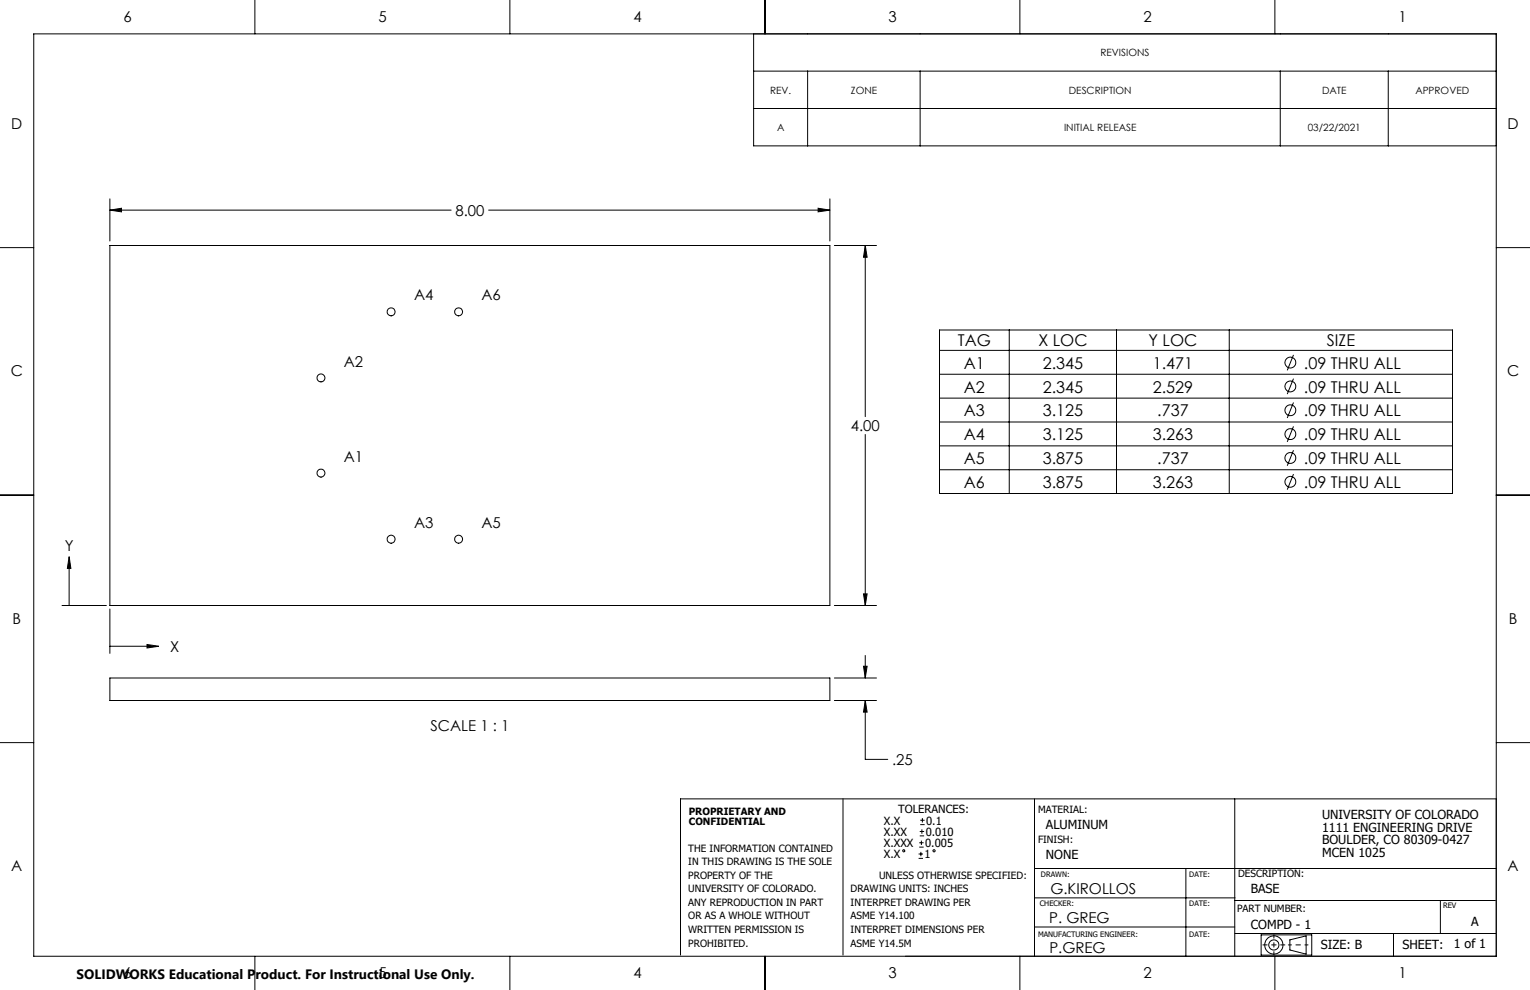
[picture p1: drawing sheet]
<svg xmlns="http://www.w3.org/2000/svg" width="432mm" height="279mm" viewBox="0 0 432 279" stroke-linecap="round" stroke-linejoin="round" font-family="sans-serif">
<g fill="none" stroke="#000" stroke-width=".28">
<path d="M9.5 9.6h412.8v260.3h-412.8zM71.9 0v9.6M143.9 0v9.6M212.7 9.6v31.6h209.6M215.9 0v9.6M287.8 0v9.6M359.8 0v9.6M212.7 20.1h209.6M212.7 30.6h209.6M227.9 20.1v21.1M259.7 20.1v21.1M361.3 20.1v21.1"/>
<path d="M391.8 20.1v21.1M31 59.3l3.3-.5v1zM31 56.1v11.9M31 59.3h96.3M137.9 59.3h96.3M230.9 58.8l3.3 .5-3.3 .5zM234.2 56.1v11.9M0 69.9h9.5M31 69.3h203.2v101.6h-203.2zM235.5 69.3h11.9M244.2 69.3v48.3M244.2 69.3l.5 3.3h-1z"/>
<path d="M422.3 69.9h9.5M265.1 93.1h144.8v46.2h-144.8zM265.1 98.9h144.8M284.8 93.1v46.2M315.1 93.1v46.2M346.9 93.1v46.2M265.1 105.6h144.8M265.1 112.4h144.8M265.1 119.1h144.8M365.1 100.2l-1.8 4.3M365.1 106.9l-1.8 4.3M365.1 113.6l-1.8 4.4"/>
<path d="M0 139.7h9.5M244.2 122.6v48.3M265.1 125.8h144.8M265.1 132.6h144.8M365.1 120.3l-1.8 4.4M365.1 127.1l-1.8 4.3M365.1 133.8l-1.8 4.4M422.2 139.7h9.6M19.5 157.1l.5 3.3h-1zM17.5 170.9h12.5M19.5 160.4v10.5M31 171.9v12.5"/>
<path d="M235.5 170.9h11.9M243.7 167.6h1l-.5 3.3zM31 191.3h203.2v6.4h-203.2zM31 182.4h10.5M41.5 181.9l3.3 .5-3.3 .5zM235.5 191.3h11.9M235.5 197.7h11.9M243.7 188h1l-.5 3.3zM244.2 185v6.3M244.2 197.7v16.6h6.3M244.2 197.7l.5 3.3h-1zM0 209.6h9.5"/>
<path d="M422.3 209.6h9.5M237.9 225.5v44.1M259.4 239.1h1.3M259.4 237.8h1.3M259.6 235.9h1.2M259.6 234.7h1.2M259.7 232.7h1.2M259.7 231.5h1.2M260 237.2v1.3M260.2 234.1v1.2M260.3 230.9v1.2M292 225.5v44.4"/>
<path d="M348.5 225.5v44.4M422.3 225.5h-230.2v44.1M259.3 242.3h1.2M259.3 241h1.2M259.9 240.4v1.3M292 245.1h130.3M292.1 253.4h56.5M334.7 245.1v24.8M348.5 254.1h73.6M406.5 254.1v9.4M71.9 269.9v9.5M143.9 269.9v9.5"/>
<path d="M215.9 269.9v9.5M287.8 269.9v9.5M292 261.6h56.5M348.5 263.5h73.6M355.9 263.8h14.3v5.8h-14.3zM359.8 269.9v9.5M364 265.3l4.6-1.2v5.2l-4.6-1.2zM393.3 263.5v6.4"/>
<circle cx="110.4" cy="88" r="1.13"/>
<circle cx="129.4" cy="88" r="1.13"/>
<circle cx="90.6" cy="106.7" r="1.12"/>
<circle cx="364.2" cy="102.3" r="1.53"/>
<circle cx="364.2" cy="109.1" r="1.53"/>
<circle cx="364.2" cy="115.8" r="1.53"/>
<circle cx="90.6" cy="133.5" r="1.13"/>
<circle cx="364.2" cy="122.5" r="1.54"/>
<circle cx="364.2" cy="129.2" r="1.53"/>
<circle cx="364.2" cy="136" r="1.53"/>
<circle cx="110.4" cy="152.2" r="1.13"/>
<circle cx="129.4" cy="152.2" r="1.13"/>
<circle cx="255.1" cy="240.1" r=".31"/>
<circle cx="263.6" cy="240.1" r=".31"/>
<circle cx="359.5" cy="266.7" r="1.43"/>
<circle cx="359.5" cy="266.7" r="2.57"/>
</g>
<path d="M356.4 266.7h6.2" fill="none" stroke="#000" stroke-width=".28" stroke-dasharray="15.2 1.3 1.3 1.3" stroke-dashoffset="14.1"/>
<path d="M359.5 263.8v5.7" fill="none" stroke="#000" stroke-width=".28" stroke-dasharray="15.2 1.3 1.3 1.3" stroke-dashoffset="14.3"/>
<path d="M363.6 266.7h5.5" fill="none" stroke="#000" stroke-width=".28" stroke-dasharray="15.2 1.3 1.3 1.3" stroke-dashoffset="14.4"/>
<g fill="#000">
<path d="M243.7 167.6h1l-.5 3.3zM244.2 69.3l.5 3.3h-1zM230.9 58.8l3.3 .5-3.3 .5zM31 59.3l3.3-.5v1zM243.7 188h1l-.5 3.3zM244.2 197.7l.5 3.3h-1z"/>
<path d="M41.5 181.9l3.3 .5-3.3 .5zM19.5 157.1l.5 3.3h-1z"/>
</g>
<g font-size="4.6">
<text x="270.3" y="97.7">TAG</text>
<text x="293" y="97.7">X LOC</text>
<text x="324.1" y="97.7">Y LOC</text>
<text x="374.4" y="97.7">SIZE</text>
<text x="272.1" y="104">A1</text>
<text x="294.3" y="104">2.345</text>
<text x="325.3" y="104">1.471</text>
<text x="368" y="104">.09 THRU ALL</text>
<text x="272" y="110.8">A2</text>
<text x="294.3" y="110.8">2.345</text>
<text x="325.3" y="110.8">2.529</text>
<text x="368" y="110.8">.09 THRU ALL</text>
<text x="272" y="117.5">A3</text>
<text x="294.3" y="117.5">3.125</text>
<text x="326.6" y="117.5">.737</text>
<text x="368" y="117.5">.09 THRU ALL</text>
<text x="272" y="124.2">A4</text>
<text x="294.3" y="124.2">3.125</text>
<text x="325.3" y="124.2">3.263</text>
<text x="368" y="124.2">.09 THRU ALL</text>
<text x="272" y="131">A5</text>
<text x="294.3" y="131">3.875</text>
<text x="326.6" y="131">.737</text>
<text x="368" y="131">.09 THRU ALL</text>
<text x="272" y="137.7">A6</text>
<text x="294.3" y="137.7">3.875</text>
<text x="325.3" y="137.7">3.263</text>
<text x="368" y="137.7">.09 THRU ALL</text>
</g>
<g font-size="4.2">
<text x="34.8" y="6.2">6</text>
<text x="106.8" y="6.2">5</text>
<text x="178.7" y="6.2">4</text>
<text x="250.7" y="6.2">3</text>
<text x="322.7" y="6.2">2</text>
<text x="394.6" y="6.2">1</text>
<text x="3.2" y="36.3">D</text>
<text x="425.5" y="36.3">D</text>
<text x="128.5" y="60.9">8.00</text>
<text x="116.9" y="84.8">A4</text>
<text x="135.9" y="84.8">A6</text>
<text x="3" y="106.2">C</text>
<text x="97.1" y="103.4">A2</text>
<text x="425.3" y="106.2">C</text>
<text x="240.1" y="121.7">4.00</text>
<text x="97.1" y="130.3">A1</text>
<text x="116.9" y="149">A3</text>
<text x="135.9" y="149">A5</text>
<text x="18.3" y="155.5">Y</text>
<text x="3.5" y="176">B</text>
<text x="425.8" y="176">B</text>
<text x="48" y="183.9">X</text>
<text x="121.5" y="206.3">SCALE 1 : 1</text>
<text x="251.8" y="215.9">.25</text>
<text x="3.2" y="245.9">A</text>
<text x="425.5" y="245.9">A</text>
<text x="296.4" y="252.4">G.KIROLLOS</text>
<text x="296.1" y="260.5">P. GREG</text>
<text x="296.2" y="269.1">P.GREG</text>
<text x="34.8" y="276">6</text>
<text x="106.8" y="276">5</text>
<text x="178.7" y="276">4</text>
<text x="250.7" y="276">3</text>
<text x="322.7" y="276">2</text>
<text x="394.6" y="276">1</text>
</g>
<text font-size="3.8" x="21.6" y="276.3">SOLIDWORKS Educational Product. For Instructional Use Only.</text>
<g font-size="3.5">
<text x="295.2" y="233.9">ALUMINUM</text>
<text x="373.1" y="231.2">UNIVERSITY OF COLORADO</text>
<text x="373.1" y="234.8">1111 ENGINEERING DRIVE</text>
<text x="373.1" y="238.3">BOULDER, CO 80309-0427</text>
<text x="295.2" y="242.3">NONE</text>
<text x="373.1" y="241.8">MCEN 1025</text>
<text x="353" y="252">BASE</text>
<text x="353" y="262.1">COMPD - 1</text>
<text x="415.2" y="261.2">A</text>
<text x="372.8" y="267.9">SIZE: B</text>
<text x="395.8" y="267.7">SHEET:</text>
<text x="410.3" y="267.6">1 of 1</text>
</g>
<g font-size="3.2">
<text x="249.5" y="232.7">X.X</text>
<text x="253.5" y="229.5">TOLERANCES:</text>
<text x="261.4" y="232.7">0.1</text>
<text x="249.5" y="235.9">X.XX</text>
<text x="249.5" y="239.1">X.XXX</text>
<text x="261.1" y="239.1">0.005</text>
<text x="261.2" y="235.9">0.010</text>
<text x="249.5" y="242.2">X.X</text>
<text x="260.9" y="242.2">1</text>
</g>
<g font-size="2.8">
<text x="310.6" y="15.9">REVISIONS</text>
<text x="217.4" y="26.4">REV.</text>
<text x="240.1" y="26.4">ZONE</text>
<text x="301.7" y="26.4">DESCRIPTION</text>
<text x="373.1" y="26.4">DATE</text>
<text x="399.4" y="26.4">APPROVED</text>
<text x="219.3" y="36.9">A</text>
<text x="300.3" y="36.9">INITIAL RELEASE</text>
<text x="369.1" y="36.9">03/22/2021</text>
<text x="194.4" y="229.9">PROPRIETARY AND</text>
<text x="194.4" y="232.7">CONFIDENTIAL</text>
<text x="293" y="229.6">MATERIAL:</text>
<text x="293" y="237.9">FINISH:</text>
<text x="194.3" y="240.4">THE INFORMATION CONTAINED</text>
<text x="194.3" y="244.2">IN THIS DRAWING IS THE SOLE</text>
<text x="194.3" y="248">PROPERTY OF THE</text>
<text x="194.3" y="251.9">UNIVERSITY OF COLORADO.</text>
<text x="240.1" y="251.9">DRAWING UNITS: INCHES</text>
<text x="248.1" y="248">UNLESS OTHERWISE SPECIFIED:</text>
<text x="349.4" y="247.4">DESCRIPTION:</text>
<text x="194.3" y="255.7">ANY REPRODUCTION IN PART</text>
<text x="240.1" y="255.7">INTERPRET DRAWING PER</text>
<text x="349.1" y="257.5">PART NUMBER:</text>
<text x="194.3" y="259.5">OR AS A WHOLE WITHOUT</text>
<text x="194.3" y="263.3">WRITTEN PERMISSION IS</text>
<text x="240.1" y="259.5">ASME Y14.100</text>
<text x="240.1" y="263.3">INTERPRET DIMENSIONS PER</text>
<text x="194.3" y="267.1">PROHIBITED.</text>
<text x="240.1" y="267.1">ASME Y14.5M</text>
</g>
<g font-size="2.1">
<text x="293.8" y="247.4">DRAWN:</text>
<text x="335.6" y="247.4">DATE:</text>
<text x="293.5" y="255.7">CHECKER:</text>
<text x="335.6" y="255.7">DATE:</text>
<text x="407.3" y="256.3">REV</text>
<text x="293" y="264.5">MANUFACTURING ENGINEER:</text>
<text x="335.6" y="264.5">DATE:</text>
</g>
</svg>
